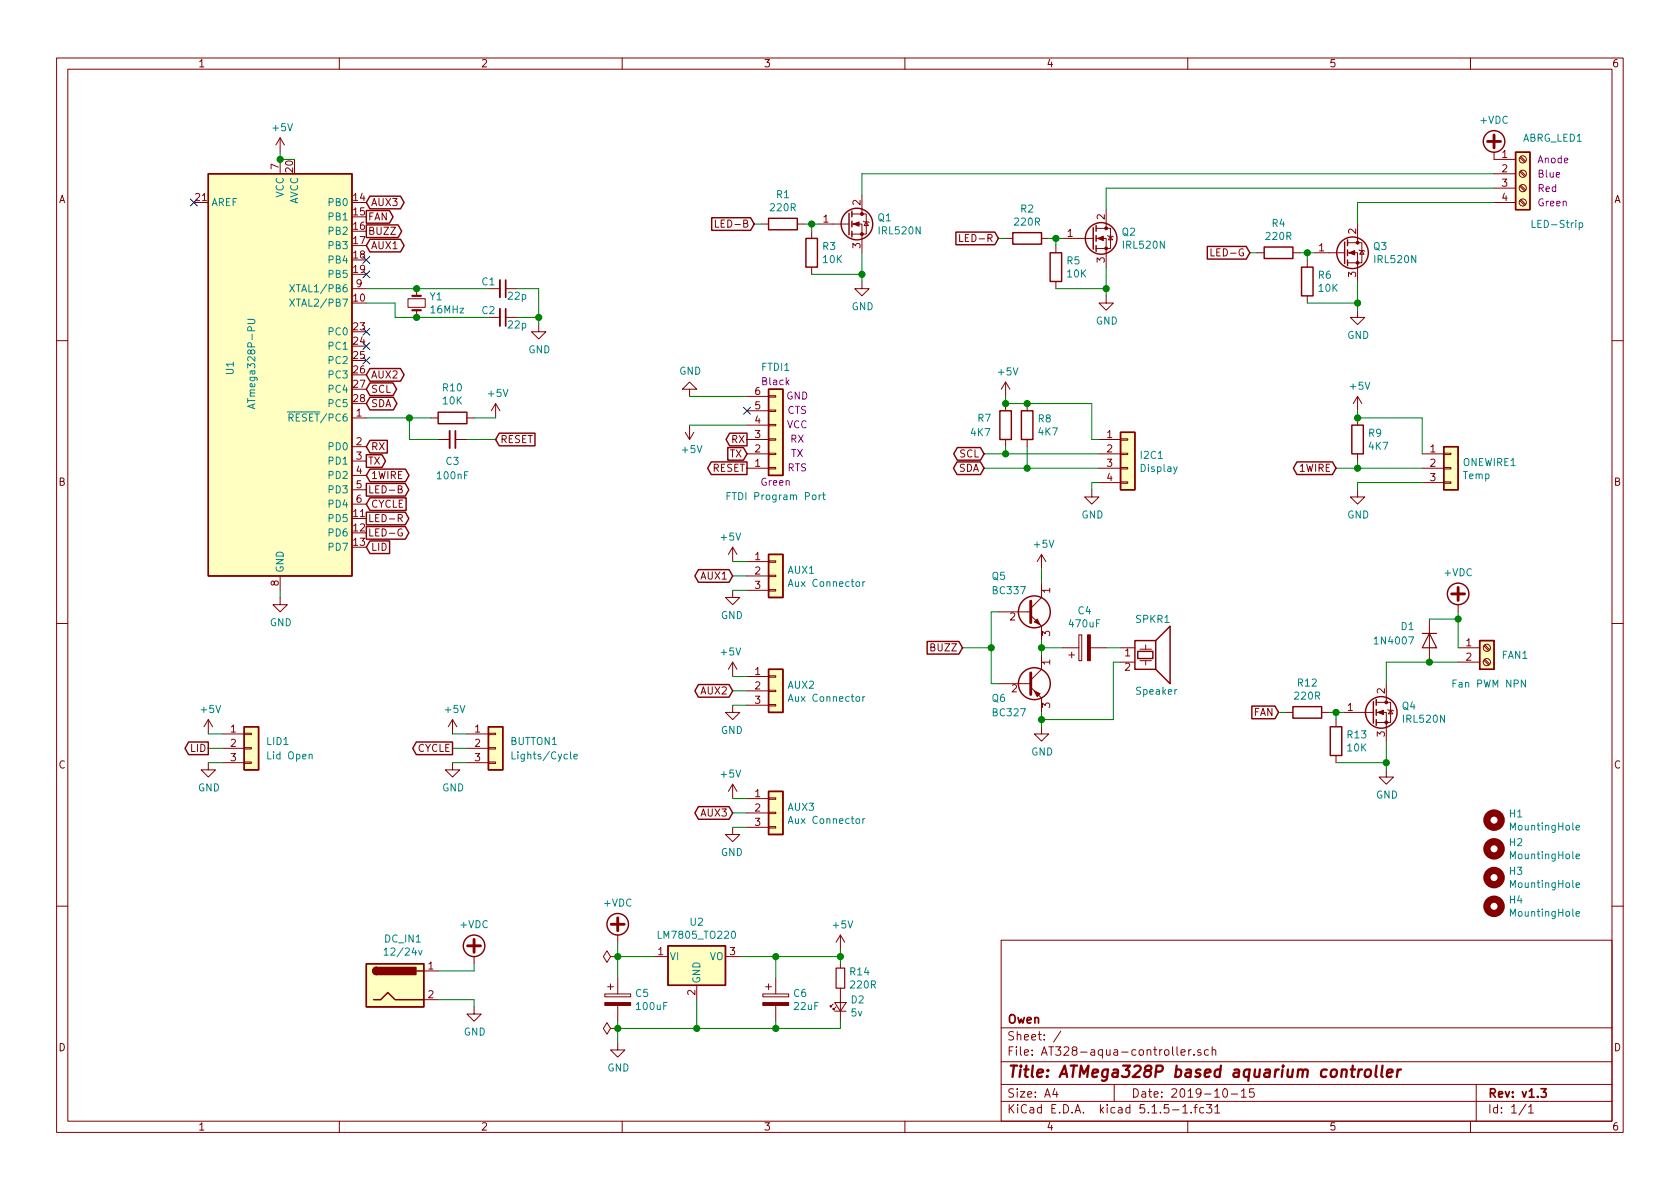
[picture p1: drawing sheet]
EESchema Schematic File Version 4
EELAYER 30 0
EELAYER END
$Descr A4 11693 8268
encoding utf-8
Sheet 1 1
Title "ATMega328P based aquarium controller"
Date "2019-10-15"
Rev "v1.3"
Comp "Owen"
Comment1 ""
Comment2 ""
Comment3 ""
Comment4 ""
$EndDescr
$Comp
L Transistor_FET:IRF540N Q2
U 1 1
P 7600 1650
F 0 "Q2" H 7805 1696 50  0000 L CNN
F 1 "IRL520N" H 7805 1605 50  0000 L CNN
F 2 "Package_TO_SOT_THT:TO-220-3_Vertical" H 7850 1575 50  0001 L CIN
F 3 "http://www.irf.com/product-info/datasheets/data/irf540n.pdf" H 7600 1650 50  0001 L CNN
	1    7600 1650
	1    0    0    -1  
$EndComp
$Comp
L Device:R R2
U 1 1
P 7150 1650
F 0 "R2" V 6943 1650 50  0000 C CNN
F 1 "220R" V 7034 1650 50  0000 C CNN
F 2 "Resistor_THT:R_Axial_DIN0207_L6.3mm_D2.5mm_P10.16mm_Horizontal" V 7080 1650 50  0001 C CNN
F 3 "~" H 7150 1650 50  0001 C CNN
	1    7150 1650
	0    1    1    0   
$EndComp
$Comp
L Device:R R5
U 1 1
P 7350 1850
F 0 "R5" H 7420 1896 50  0000 L CNN
F 1 "10K" H 7420 1805 50  0000 L CNN
F 2 "Resistor_THT:R_Axial_DIN0207_L6.3mm_D2.5mm_P10.16mm_Horizontal" V 7280 1850 50  0001 C CNN
F 3 "~" H 7350 1850 50  0001 C CNN
	1    7350 1850
	1    0    0    -1  
$EndComp
$Comp
L Connector_Generic:Conn_01x03 ONEWIRE1
U 1 1
P 10100 3250
F 0 "ONEWIRE1" H 10180 3292 50  0000 L CNN
F 1 "Temp" H 10180 3201 50  0000 L CNN
F 2 "Connector_PinHeader_2.54mm:PinHeader_1x03_P2.54mm_Vertical" H 10100 3250 50  0001 C CNN
F 3 "~" H 10100 3250 50  0001 C CNN
	1    10100 3250
	1    0    0    -1  
$EndComp
$Comp
L Connector_Generic:Conn_01x03 BUTTON1
U 1 1
P 3450 5200
F 0 "BUTTON1" H 3550 5250 50  0000 L CNN
F 1 "Lights/Cycle" H 3550 5150 50  0000 L CNN
F 2 "Connector_PinHeader_2.54mm:PinHeader_1x03_P2.54mm_Vertical" H 3450 5400 50  0001 C CNN
F 3 "" H 3450 5400 50  0001 C CNN
	1    3450 5200
	1    0    0    -1  
$EndComp
$Comp
L Connector_Generic:Conn_01x03 LID1
U 1 1
P 1750 5200
F 0 "LID1" H 1850 5250 50  0000 L CNN
F 1 "Lid Open" H 1850 5150 50  0000 L CNN
F 2 "Connector_PinHeader_2.54mm:PinHeader_1x03_P2.54mm_Vertical" H 1750 5400 50  0001 C CNN
F 3 "" H 1750 5400 50  0001 C CNN
	1    1750 5200
	1    0    0    -1  
$EndComp
Wire Wire Line
	7300 1650 7350 1650
Wire Wire Line
	7350 1700 7350 1650
Connection ~ 7350 1650
Wire Wire Line
	7350 1650 7400 1650
Wire Wire Line
	7350 2000 7700 2000
Wire Wire Line
	7700 2000 7700 1850
$Comp
L power:GND #PWR04
U 1 1
P 7700 2050
F 0 "#PWR04" H 7700 1800 50  0001 C CNN
F 1 "GND" H 7705 1877 50  0000 C CNN
F 2 "" H 7700 2050 50  0001 C CNN
F 3 "" H 7700 2050 50  0001 C CNN
	1    7700 2050
	1    0    0    -1  
$EndComp
Wire Wire Line
	7700 1450 7700 1300
$Comp
L Connector:Screw_Terminal_01x04 ABRG_LED1
U 1 1
P 10600 1200
F 0 "ABRG_LED1" H 10600 1450 50  0000 L CNN
F 1 "LED-Strip" H 10650 850 50  0000 L CNN
F 2 "TerminalBlock:TerminalBlock_bornier-4_P5.08mm" H 10600 1200 50  0001 C CNN
F 3 "~" H 10600 1200 50  0001 C CNN
F 4 "Anode" H 10700 1300 50  0000 L CNN "Field4"
F 5 "Blue" H 10700 1200 50  0000 L CNN "Field5"
F 6 "Red" H 10700 1100 50  0000 L CNN "Field6"
F 7 "Green" H 10700 1000 50  0000 L CNN "Field7"
	1    10600 1200
	1    0    0    -1  
$EndComp
$Comp
L power:+VDC #PWR01
U 1 1
P 10400 1100
F 0 "#PWR01" H 10400 1000 50  0001 C CNN
F 1 "+VDC" H 10400 1375 50  0000 C CNN
F 2 "" H 10400 1100 50  0001 C CNN
F 3 "" H 10400 1100 50  0001 C CNN
	1    10400 1100
	1    0    0    -1  
$EndComp
$Comp
L Connector:Screw_Terminal_01x02 FAN1
U 1 1
P 10350 4500
F 0 "FAN1" H 10450 4450 50  0000 L CNN
F 1 "Fan PWM NPN" H 10100 4250 50  0000 L CNN
F 2 "TerminalBlock:TerminalBlock_bornier-2_P5.08mm" H 10350 4500 50  0001 C CNN
F 3 "~" H 10350 4500 50  0001 C CNN
	1    10350 4500
	1    0    0    -1  
$EndComp
$Comp
L power:+VDC #PWR018
U 1 1
P 10150 4250
F 0 "#PWR018" H 10150 4150 50  0001 C CNN
F 1 "+VDC" H 10150 4525 50  0000 C CNN
F 2 "" H 10150 4250 50  0001 C CNN
F 3 "" H 10150 4250 50  0001 C CNN
	1    10150 4250
	1    0    0    -1  
$EndComp
Text GLabel 8900 4950 0    50   Input ~ 0
FAN
$Comp
L Device:Speaker_Crystal SPKR1
U 1 1
P 8000 4500
F 0 "SPKR1" H 7900 4700 50  0000 L CNN
F 1 "Speaker" H 7900 4200 50  0000 L CNN
F 2 "Connector_PinSocket_2.54mm:PinSocket_1x02_P2.54mm_Vertical" H 7965 4450 50  0001 C CNN
F 3 "~" H 7965 4450 50  0001 C CNN
	1    8000 4500
	1    0    0    -1  
$EndComp
$Comp
L Diode:1N4007 D1
U 1 1
P 9950 4450
F 0 "D1" V 9850 4350 50  0000 R CNN
F 1 "1N4007" V 9950 4350 50  0000 R CNN
F 2 "Diode_THT:D_DO-41_SOD81_P2.54mm_Vertical_KathodeUp" H 9950 4275 50  0001 C CNN
F 3 "http://www.vishay.com/docs/88503/1n4001.pdf" H 9950 4450 50  0001 C CNN
	1    9950 4450
	0    1    1    0   
$EndComp
Wire Wire Line
	10150 4500 10150 4300
Wire Wire Line
	10150 4300 9950 4300
Wire Wire Line
	10150 4250 10150 4300
Connection ~ 10150 4300
$Comp
L Transistor_FET:IRF540N Q3
U 1 1
P 9350 1750
F 0 "Q3" H 9555 1796 50  0000 L CNN
F 1 "IRL520N" H 9555 1705 50  0000 L CNN
F 2 "Package_TO_SOT_THT:TO-220-3_Vertical" H 9600 1675 50  0001 L CIN
F 3 "http://www.irf.com/product-info/datasheets/data/irf540n.pdf" H 9350 1750 50  0001 L CNN
	1    9350 1750
	1    0    0    -1  
$EndComp
$Comp
L Device:R R4
U 1 1
P 8900 1750
F 0 "R4" V 8693 1750 50  0000 C CNN
F 1 "220R" V 8784 1750 50  0000 C CNN
F 2 "Resistor_THT:R_Axial_DIN0207_L6.3mm_D2.5mm_P10.16mm_Horizontal" V 8830 1750 50  0001 C CNN
F 3 "~" H 8900 1750 50  0001 C CNN
	1    8900 1750
	0    1    1    0   
$EndComp
$Comp
L Device:R R6
U 1 1
P 9100 1950
F 0 "R6" H 9170 1996 50  0000 L CNN
F 1 "10K" H 9170 1905 50  0000 L CNN
F 2 "Resistor_THT:R_Axial_DIN0207_L6.3mm_D2.5mm_P10.16mm_Horizontal" V 9030 1950 50  0001 C CNN
F 3 "~" H 9100 1950 50  0001 C CNN
	1    9100 1950
	1    0    0    -1  
$EndComp
Wire Wire Line
	9050 1750 9100 1750
Wire Wire Line
	9100 1800 9100 1750
Connection ~ 9100 1750
Wire Wire Line
	9100 1750 9150 1750
Wire Wire Line
	9100 2100 9450 2100
Wire Wire Line
	9450 2100 9450 1950
Wire Wire Line
	9450 2100 9450 2150
Connection ~ 9450 2100
$Comp
L power:GND #PWR05
U 1 1
P 9450 2150
F 0 "#PWR05" H 9450 1900 50  0001 C CNN
F 1 "GND" H 9455 1977 50  0000 C CNN
F 2 "" H 9450 2150 50  0001 C CNN
F 3 "" H 9450 2150 50  0001 C CNN
	1    9450 2150
	1    0    0    -1  
$EndComp
Wire Wire Line
	9450 1550 9450 1400
$Comp
L Transistor_FET:IRF540N Q1
U 1 1
P 5900 1550
F 0 "Q1" H 6105 1596 50  0000 L CNN
F 1 "IRL520N" H 6105 1505 50  0000 L CNN
F 2 "Package_TO_SOT_THT:TO-220-3_Vertical" H 6150 1475 50  0001 L CIN
F 3 "http://www.irf.com/product-info/datasheets/data/irf540n.pdf" H 5900 1550 50  0001 L CNN
	1    5900 1550
	1    0    0    -1  
$EndComp
$Comp
L Device:R R1
U 1 1
P 5450 1550
F 0 "R1" V 5243 1550 50  0000 C CNN
F 1 "220R" V 5334 1550 50  0000 C CNN
F 2 "Resistor_THT:R_Axial_DIN0207_L6.3mm_D2.5mm_P10.16mm_Horizontal" V 5380 1550 50  0001 C CNN
F 3 "~" H 5450 1550 50  0001 C CNN
	1    5450 1550
	0    1    1    0   
$EndComp
$Comp
L Device:R R3
U 1 1
P 5650 1750
F 0 "R3" H 5720 1796 50  0000 L CNN
F 1 "10K" H 5720 1705 50  0000 L CNN
F 2 "Resistor_THT:R_Axial_DIN0207_L6.3mm_D2.5mm_P10.16mm_Horizontal" V 5580 1750 50  0001 C CNN
F 3 "~" H 5650 1750 50  0001 C CNN
	1    5650 1750
	1    0    0    -1  
$EndComp
Wire Wire Line
	5600 1550 5650 1550
Wire Wire Line
	5650 1600 5650 1550
Connection ~ 5650 1550
Wire Wire Line
	5650 1550 5700 1550
Wire Wire Line
	5650 1900 6000 1900
Wire Wire Line
	6000 1900 6000 1750
Wire Wire Line
	6000 1900 6000 1950
Connection ~ 6000 1900
$Comp
L power:GND #PWR03
U 1 1
P 6000 1950
F 0 "#PWR03" H 6000 1700 50  0001 C CNN
F 1 "GND" H 6005 1777 50  0000 C CNN
F 2 "" H 6000 1950 50  0001 C CNN
F 3 "" H 6000 1950 50  0001 C CNN
	1    6000 1950
	1    0    0    -1  
$EndComp
Wire Wire Line
	6000 1350 6000 1200
$Comp
L Transistor_FET:IRF540N Q4
U 1 1
P 9550 4950
F 0 "Q4" H 9755 4996 50  0000 L CNN
F 1 "IRL520N" H 9755 4905 50  0000 L CNN
F 2 "Package_TO_SOT_THT:TO-220-3_Vertical" H 9800 4875 50  0001 L CIN
F 3 "http://www.irf.com/product-info/datasheets/data/irf540n.pdf" H 9550 4950 50  0001 L CNN
	1    9550 4950
	1    0    0    -1  
$EndComp
$Comp
L Device:R R12
U 1 1
P 9100 4950
F 0 "R12" V 8893 4950 50  0000 C CNN
F 1 "220R" V 8984 4950 50  0000 C CNN
F 2 "Resistor_THT:R_Axial_DIN0207_L6.3mm_D2.5mm_P15.24mm_Horizontal" V 9030 4950 50  0001 C CNN
F 3 "~" H 9100 4950 50  0001 C CNN
	1    9100 4950
	0    1    1    0   
$EndComp
$Comp
L Device:R R13
U 1 1
P 9300 5150
F 0 "R13" H 9370 5196 50  0000 L CNN
F 1 "10K" H 9370 5105 50  0000 L CNN
F 2 "Resistor_THT:R_Axial_DIN0207_L6.3mm_D2.5mm_P10.16mm_Horizontal" V 9230 5150 50  0001 C CNN
F 3 "~" H 9300 5150 50  0001 C CNN
	1    9300 5150
	1    0    0    -1  
$EndComp
Wire Wire Line
	9250 4950 9300 4950
Wire Wire Line
	9300 5000 9300 4950
Connection ~ 9300 4950
Wire Wire Line
	9300 4950 9350 4950
Wire Wire Line
	9300 5300 9650 5300
Wire Wire Line
	9650 5300 9650 5150
Wire Wire Line
	9650 5300 9650 5350
Connection ~ 9650 5300
$Comp
L power:GND #PWR022
U 1 1
P 9650 5350
F 0 "#PWR022" H 9650 5100 50  0001 C CNN
F 1 "GND" H 9655 5177 50  0000 C CNN
F 2 "" H 9650 5350 50  0001 C CNN
F 3 "" H 9650 5350 50  0001 C CNN
	1    9650 5350
	1    0    0    -1  
$EndComp
Wire Wire Line
	9650 4750 9650 4600
Wire Wire Line
	7700 1300 10400 1300
Wire Wire Line
	9450 1400 10400 1400
Wire Wire Line
	6000 1200 10400 1200
Wire Wire Line
	8900 4950 8950 4950
Wire Wire Line
	8700 1750 8750 1750
Wire Wire Line
	6950 1650 7000 1650
Wire Wire Line
	5250 1550 5300 1550
Text GLabel 2550 3400 2    50   Output ~ 0
LED-B
Text GLabel 2550 3600 2    50   Output ~ 0
LED-R
Text GLabel 2550 1600 2    50   Output ~ 0
BUZZ
NoConn ~ 2550 2300
NoConn ~ 2550 2400
NoConn ~ 2550 2500
NoConn ~ 1350 1400
$Comp
L power:GND #PWR021
U 1 1
P 1950 4150
F 0 "#PWR021" H 1950 3900 50  0001 C CNN
F 1 "GND" H 1955 3977 50  0000 C CNN
F 2 "" H 1950 4150 50  0001 C CNN
F 3 "" H 1950 4150 50  0001 C CNN
	1    1950 4150
	1    0    0    -1  
$EndComp
$Comp
L power:+5V #PWR06
U 1 1
P 1950 1050
F 0 "#PWR06" H 1950 900 50  0001 C CNN
F 1 "+5V" H 1965 1223 50  0000 C CNN
F 2 "" H 1950 1050 50  0001 C CNN
F 3 "" H 1950 1050 50  0001 C CNN
	1    1950 1050
	1    0    0    -1  
$EndComp
Wire Wire Line
	1950 1050 1950 1100
Wire Wire Line
	1950 1100 2050 1100
$Comp
L Device:Crystal_Small Y1
U 1 1
P 2900 2100
F 0 "Y1" V 2854 2188 50  0000 L CNN
F 1 "16MHz" V 2945 2188 50  0000 L CNN
F 2 "Crystal:Crystal_HC49-4H_Vertical" H 2900 2100 50  0001 C CNN
F 3 "~" H 2900 2100 50  0001 C CNN
	1    2900 2100
	0    1    1    0   
$EndComp
$Comp
L Device:C_Small C1
U 1 1
P 3500 2000
F 0 "C1" V 3450 1900 50  0000 C CNN
F 1 "22p" V 3550 2100 50  0000 C CNN
F 2 "Capacitor_THT:C_Disc_D5.0mm_W2.5mm_P2.50mm" H 3500 2000 50  0001 C CNN
F 3 "~" H 3500 2000 50  0001 C CNN
	1    3500 2000
	0    1    1    0   
$EndComp
$Comp
L Device:C_Small C2
U 1 1
P 3500 2200
F 0 "C2" V 3450 2100 50  0000 C CNN
F 1 "22p" V 3550 2300 50  0000 C CNN
F 2 "Capacitor_THT:C_Disc_D5.0mm_W2.5mm_P2.50mm" H 3500 2200 50  0001 C CNN
F 3 "~" H 3500 2200 50  0001 C CNN
	1    3500 2200
	0    1    1    0   
$EndComp
Wire Wire Line
	3400 2200 2900 2200
Wire Wire Line
	2900 2200 2750 2200
Wire Wire Line
	2750 2200 2750 2100
Wire Wire Line
	2750 2100 2550 2100
Connection ~ 2900 2200
Wire Wire Line
	2550 2000 2900 2000
Wire Wire Line
	2900 2000 3400 2000
Connection ~ 2900 2000
$Comp
L power:GND #PWR013
U 1 1
P 3750 2250
F 0 "#PWR013" H 3750 2000 50  0001 C CNN
F 1 "GND" H 3755 2077 50  0000 C CNN
F 2 "" H 3750 2250 50  0001 C CNN
F 3 "" H 3750 2250 50  0001 C CNN
	1    3750 2250
	1    0    0    -1  
$EndComp
Wire Wire Line
	3600 2000 3750 2000
Wire Wire Line
	3750 2000 3750 2200
Wire Wire Line
	3600 2200 3750 2200
Wire Wire Line
	3750 2200 3750 2250
Text GLabel 3450 3050 2    50   Input ~ 0
RESET
Text GLabel 5200 3250 0    50   Output ~ 0
RESET
Text GLabel 5200 3150 0    50   Input ~ 0
TX
Text GLabel 5200 3050 0    50   Output ~ 0
RX
$Comp
L power:GND #PWR07
U 1 1
P 4800 2750
F 0 "#PWR07" H 4800 2500 50  0001 C CNN
F 1 "GND" H 4805 2577 50  0000 C CNN
F 2 "" H 4800 2750 50  0001 C CNN
F 3 "" H 4800 2750 50  0001 C CNN
	1    4800 2750
	1    0    0    1   
$EndComp
$Comp
L power:+5V #PWR010
U 1 1
P 4800 2950
F 0 "#PWR010" H 4800 2800 50  0001 C CNN
F 1 "+5V" H 4815 3123 50  0000 C CNN
F 2 "" H 4800 2950 50  0001 C CNN
F 3 "" H 4800 2950 50  0001 C CNN
	1    4800 2950
	1    0    0    1   
$EndComp
Wire Wire Line
	5200 2750 4800 2750
Wire Wire Line
	5200 2950 4800 2950
Text GLabel 2550 2700 2    50   BiDi ~ 0
SCL
Text GLabel 2550 2800 2    50   BiDi ~ 0
SDA
Text GLabel 9300 3250 0    50   BiDi ~ 0
1WIRE
Text GLabel 2550 3300 2    50   BiDi ~ 0
1WIRE
Text GLabel 2550 3500 2    50   Input ~ 0
CYCLE
Text GLabel 2550 3800 2    50   Input ~ 0
LID
$Comp
L Connector:Jack-DC DC_IN1
U 1 1
P 2750 6850
F 0 "DC_IN1" H 2805 7175 50  0000 C CNN
F 1 "12/24v" H 2805 7084 50  0000 C CNN
F 2 "Connector_BarrelJack:BarrelJack_Horizontal" H 2800 6810 50  0001 C CNN
F 3 "~" H 2800 6810 50  0001 C CNN
	1    2750 6850
	1    0    0    -1  
$EndComp
$Comp
L power:GND #PWR02
U 1 1
P 3150 5300
F 0 "#PWR02" H 3150 5050 50  0001 C CNN
F 1 "GND" H 3155 5127 50  0000 C CNN
F 2 "" H 3150 5300 50  0001 C CNN
F 3 "" H 3150 5300 50  0001 C CNN
	1    3150 5300
	1    0    0    -1  
$EndComp
Text GLabel 1450 5200 0    50   Output ~ 0
LID
Text GLabel 3150 5200 0    50   Output ~ 0
CYCLE
$Comp
L Device:R R9
U 1 1
P 9450 3050
F 0 "R9" H 9520 3096 50  0000 L CNN
F 1 "4K7" H 9520 3005 50  0000 L CNN
F 2 "Resistor_THT:R_Axial_DIN0207_L6.3mm_D2.5mm_P10.16mm_Horizontal" V 9380 3050 50  0001 C CNN
F 3 "~" H 9450 3050 50  0001 C CNN
	1    9450 3050
	1    0    0    -1  
$EndComp
$Comp
L power:+5V #PWR09
U 1 1
P 9450 2850
F 0 "#PWR09" H 9450 2700 50  0001 C CNN
F 1 "+5V" H 9465 3023 50  0000 C CNN
F 2 "" H 9450 2850 50  0001 C CNN
F 3 "" H 9450 2850 50  0001 C CNN
	1    9450 2850
	1    0    0    -1  
$EndComp
Wire Wire Line
	9450 2900 9900 2900
Wire Wire Line
	9450 2900 9450 2850
Wire Wire Line
	9900 2900 9900 3150
Wire Wire Line
	9300 3250 9450 3250
Wire Wire Line
	9450 3200 9450 3250
Connection ~ 9450 3250
Wire Wire Line
	9450 3250 9900 3250
$Comp
L power:GND #PWR012
U 1 1
P 9450 3400
F 0 "#PWR012" H 9450 3150 50  0001 C CNN
F 1 "GND" H 9455 3227 50  0000 C CNN
F 2 "" H 9450 3400 50  0001 C CNN
F 3 "" H 9450 3400 50  0001 C CNN
	1    9450 3400
	1    0    0    -1  
$EndComp
Connection ~ 9450 2900
Wire Wire Line
	9450 3400 9450 3350
Wire Wire Line
	9450 3350 9900 3350
Connection ~ 3750 2200
$Comp
L power:GND #PWR023
U 1 1
P 7250 5050
F 0 "#PWR023" H 7250 4800 50  0001 C CNN
F 1 "GND" H 7255 4877 50  0000 C CNN
F 2 "" H 7250 5050 50  0001 C CNN
F 3 "" H 7250 5050 50  0001 C CNN
	1    7250 5050
	1    0    0    -1  
$EndComp
$Comp
L power:+5V #PWR017
U 1 1
P 7250 3950
F 0 "#PWR017" H 7250 3800 50  0001 C CNN
F 1 "+5V" H 7265 4123 50  0000 C CNN
F 2 "" H 7250 3950 50  0001 C CNN
F 3 "" H 7250 3950 50  0001 C CNN
	1    7250 3950
	1    0    0    -1  
$EndComp
Text GLabel 6700 4500 0    50   Input ~ 0
BUZZ
Connection ~ 1950 1100
Wire Wire Line
	1950 4150 1950 4100
Wire Wire Line
	9650 4600 9950 4600
Connection ~ 9950 4600
Wire Wire Line
	9950 4600 10150 4600
Wire Wire Line
	7700 2050 7700 2000
Connection ~ 7700 2000
$Comp
L power:+VDC #PWR026
U 1 1
P 3300 6700
F 0 "#PWR026" H 3300 6600 50  0001 C CNN
F 1 "+VDC" H 3300 6975 50  0000 C CNN
F 2 "" H 3300 6700 50  0001 C CNN
F 3 "" H 3300 6700 50  0001 C CNN
	1    3300 6700
	1    0    0    -1  
$EndComp
$Comp
L power:GND #PWR027
U 1 1
P 3300 7000
F 0 "#PWR027" H 3300 6750 50  0001 C CNN
F 1 "GND" H 3305 6827 50  0000 C CNN
F 2 "" H 3300 7000 50  0001 C CNN
F 3 "" H 3300 7000 50  0001 C CNN
	1    3300 7000
	1    0    0    -1  
$EndComp
Wire Wire Line
	3050 6750 3300 6750
Wire Wire Line
	3300 6750 3300 6700
Wire Wire Line
	3300 7000 3300 6950
Wire Wire Line
	3300 6950 3050 6950
$Comp
L Mechanical:MountingHole H2
U 1 1
P 10400 5900
F 0 "H2" H 10500 5946 50  0000 L CNN
F 1 "MountingHole" H 10500 5855 50  0000 L CNN
F 2 "MountingHole:MountingHole_4mm" H 10400 5900 50  0001 C CNN
F 3 "~" H 10400 5900 50  0001 C CNN
	1    10400 5900
	1    0    0    -1  
$EndComp
$Comp
L Mechanical:MountingHole H3
U 1 1
P 10400 6100
F 0 "H3" H 10500 6146 50  0000 L CNN
F 1 "MountingHole" H 10500 6055 50  0000 L CNN
F 2 "MountingHole:MountingHole_4mm" H 10400 6100 50  0001 C CNN
F 3 "~" H 10400 6100 50  0001 C CNN
	1    10400 6100
	1    0    0    -1  
$EndComp
$Comp
L Mechanical:MountingHole H4
U 1 1
P 10400 6300
F 0 "H4" H 10500 6346 50  0000 L CNN
F 1 "MountingHole" H 10500 6255 50  0000 L CNN
F 2 "MountingHole:MountingHole_4mm" H 10400 6300 50  0001 C CNN
F 3 "~" H 10400 6300 50  0001 C CNN
	1    10400 6300
	1    0    0    -1  
$EndComp
$Comp
L Mechanical:MountingHole H1
U 1 1
P 10400 5700
F 0 "H1" H 10500 5746 50  0000 L CNN
F 1 "MountingHole" H 10500 5655 50  0000 L CNN
F 2 "MountingHole:MountingHole_4mm" H 10400 5700 50  0001 C CNN
F 3 "~" H 10400 5700 50  0001 C CNN
	1    10400 5700
	1    0    0    -1  
$EndComp
$Comp
L Device:R R10
U 1 1
P 3150 2900
F 0 "R10" V 3357 2900 50  0000 C CNN
F 1 "10K" V 3266 2900 50  0000 C CNN
F 2 "Resistor_THT:R_Axial_DIN0207_L6.3mm_D2.5mm_P10.16mm_Horizontal" V 3080 2900 50  0001 C CNN
F 3 "~" H 3150 2900 50  0001 C CNN
	1    3150 2900
	0    -1   -1   0   
$EndComp
$Comp
L Device:C_Small C3
U 1 1
P 3150 3050
F 0 "C3" V 3300 3050 50  0000 C CNN
F 1 "100nF" V 3400 3050 50  0000 C CNN
F 2 "Capacitor_THT:C_Disc_D5.0mm_W2.5mm_P2.50mm" H 3188 2900 50  0001 C CNN
F 3 "~" H 3150 3050 50  0001 C CNN
	1    3150 3050
	0    1    1    0   
$EndComp
$Comp
L power:+5V #PWR015
U 1 1
P 3450 2900
F 0 "#PWR015" H 3450 2750 50  0001 C CNN
F 1 "+5V" H 3465 3073 50  0000 C CNN
F 2 "" H 3450 2900 50  0001 C CNN
F 3 "" H 3450 2900 50  0001 C CNN
	1    3450 2900
	1    0    0    -1  
$EndComp
Wire Wire Line
	3050 3050 2850 3050
Wire Wire Line
	2850 3050 2850 2900
Wire Wire Line
	2850 2900 3000 2900
Wire Wire Line
	2550 2900 2850 2900
Connection ~ 2850 2900
Wire Wire Line
	3250 3050 3450 3050
Wire Wire Line
	3300 2900 3450 2900
$Comp
L power:+VDC #PWR024
U 1 1
P 4300 6550
F 0 "#PWR024" H 4300 6450 50  0001 C CNN
F 1 "+VDC" H 4300 6825 50  0000 C CNN
F 2 "" H 4300 6550 50  0001 C CNN
F 3 "" H 4300 6550 50  0001 C CNN
	1    4300 6550
	1    0    0    -1  
$EndComp
$Comp
L Regulator_Linear:LM7805_TO220 U2
U 1 1
P 4850 6650
F 0 "U2" H 4850 6892 50  0000 C CNN
F 1 "LM7805_TO220" H 4850 6801 50  0000 C CNN
F 2 "Package_TO_SOT_THT:TO-220-3_Vertical" H 4850 6875 50  0001 C CIN
F 3 "http://www.fairchildsemi.com/ds/LM/LM7805.pdf" H 4850 6600 50  0001 C CNN
	1    4850 6650
	1    0    0    -1  
$EndComp
$Comp
L power:+5V #PWR025
U 1 1
P 5850 6600
F 0 "#PWR025" H 5850 6450 50  0001 C CNN
F 1 "+5V" H 5865 6773 50  0000 C CNN
F 2 "" H 5850 6600 50  0001 C CNN
F 3 "" H 5850 6600 50  0001 C CNN
	1    5850 6600
	1    0    0    -1  
$EndComp
$Comp
L Device:CP C6
U 1 1
P 5400 6950
F 0 "C6" H 5518 6996 50  0000 L CNN
F 1 "22uF" H 5518 6905 50  0000 L CNN
F 2 "Capacitor_THT:CP_Radial_D7.5mm_P2.50mm" H 5438 6800 50  0001 C CNN
F 3 "~" H 5400 6950 50  0001 C CNN
	1    5400 6950
	1    0    0    -1  
$EndComp
$Comp
L Device:CP C5
U 1 1
P 4300 6950
F 0 "C5" H 4418 6996 50  0000 L CNN
F 1 "100uF" H 4418 6905 50  0000 L CNN
F 2 "Capacitor_THT:CP_Radial_D7.5mm_P2.50mm" H 4338 6800 50  0001 C CNN
F 3 "~" H 4300 6950 50  0001 C CNN
	1    4300 6950
	1    0    0    -1  
$EndComp
Wire Wire Line
	4300 6800 4300 6650
Connection ~ 4300 6650
Wire Wire Line
	4300 6650 4300 6550
Wire Wire Line
	5150 6650 5400 6650
Wire Wire Line
	5850 6700 5850 6650
Wire Wire Line
	5400 6800 5400 6650
$Comp
L power:GND #PWR028
U 1 1
P 4300 7250
F 0 "#PWR028" H 4300 7000 50  0001 C CNN
F 1 "GND" H 4305 7077 50  0000 C CNN
F 2 "" H 4300 7250 50  0001 C CNN
F 3 "" H 4300 7250 50  0001 C CNN
	1    4300 7250
	1    0    0    -1  
$EndComp
$Comp
L Device:R_Small R14
U 1 1
P 5850 6800
F 0 "R14" H 5909 6846 50  0000 L CNN
F 1 "220R" H 5909 6755 50  0000 L CNN
F 2 "Resistor_THT:R_Axial_DIN0207_L6.3mm_D2.5mm_P10.16mm_Horizontal" H 5850 6800 50  0001 C CNN
F 3 "~" H 5850 6800 50  0001 C CNN
	1    5850 6800
	1    0    0    -1  
$EndComp
$Comp
L Device:LED_Small D2
U 1 1
P 5850 7000
F 0 "D2" V 5896 6932 50  0000 R CNN
F 1 "5v" V 5805 6932 50  0000 R CNN
F 2 "LED_THT:LED_D5.0mm" V 5850 7000 50  0001 C CNN
F 3 "~" V 5850 7000 50  0001 C CNN
	1    5850 7000
	0    -1   -1   0   
$EndComp
Wire Wire Line
	5850 7150 5850 7100
Wire Wire Line
	5400 7100 5400 7150
Connection ~ 5400 7150
Wire Wire Line
	5400 7150 5850 7150
Wire Wire Line
	5400 6650 5850 6650
Connection ~ 5400 6650
Connection ~ 5850 6650
Wire Wire Line
	5850 6650 5850 6600
Wire Wire Line
	4300 7100 4300 7150
Connection ~ 4300 7150
Wire Wire Line
	4300 7150 4850 7150
Wire Wire Line
	4850 6950 4850 7150
Connection ~ 4850 7150
Wire Wire Line
	4850 7150 5400 7150
Wire Wire Line
	4300 6650 4550 6650
Wire Wire Line
	4300 7150 4300 7250
$Comp
L power:PWR_FLAG #FLG01
U 1 1
P 4300 6650
F 0 "#FLG01" H 4300 6725 50  0001 C CNN
F 1 "PWR_FLAG" H 4300 6824 50  0001 C CNN
F 2 "" H 4300 6650 50  0001 C CNN
F 3 "~" H 4300 6650 50  0001 C CNN
	1    4300 6650
	0    -1   -1   0   
$EndComp
$Comp
L power:PWR_FLAG #FLG02
U 1 1
P 4300 7150
F 0 "#FLG02" H 4300 7225 50  0001 C CNN
F 1 "PWR_FLAG" H 4300 7323 50  0001 C CNN
F 2 "" H 4300 7150 50  0001 C CNN
F 3 "~" H 4300 7150 50  0001 C CNN
	1    4300 7150
	0    -1   -1   0   
$EndComp
$Comp
L AT328-aqua-controller-rescue:ATmega328P-PU-MCU_Microchip_ATmega U1
U 1 1
P 1950 2600
F 0 "U1" V 1600 2700 50  0000 R CNN
F 1 "ATmega328P-PU" V 1750 3000 50  0000 R CNN
F 2 "Package_DIP:DIP-28_W7.62mm" H 1950 2600 50  0001 C CIN
F 3 "http://ww1.microchip.com/downloads/en/DeviceDoc/ATmega328_P%20AVR%20MCU%20with%20picoPower%20Technology%20Data%20Sheet%2040001984A.pdf" H 1950 2600 50  0001 C CNN
	1    1950 2600
	1    0    0    -1  
$EndComp
$Comp
L Device:CP C4
U 1 1
P 7550 4500
F 0 "C4" V 7805 4500 50  0000 C CNN
F 1 "470uF" V 7714 4500 50  0000 C CNN
F 2 "Capacitor_THT:CP_Radial_D5.0mm_P2.50mm" H 7588 4350 50  0001 C CNN
F 3 "~" H 7550 4500 50  0001 C CNN
	1    7550 4500
	0    -1   -1   0   
$EndComp
NoConn ~ 5200 2850
NoConn ~ 2550 1800
Text GLabel 2550 3100 2    50   Input ~ 0
RX
Text GLabel 2550 3200 2    50   Output ~ 0
TX
Text GLabel 2550 3700 2    50   Output ~ 0
LED-G
Text GLabel 5250 1550 0    50   Input ~ 0
LED-B
Text GLabel 6950 1650 0    50   Input ~ 0
LED-R
Text GLabel 8700 1750 0    50   Input ~ 0
LED-G
NoConn ~ 2550 1900
Text GLabel 2550 1700 2    50   BiDi ~ 0
AUX1
$Comp
L Connector_Generic:Conn_01x03 AUX1
U 1 1
P 5400 4000
F 0 "AUX1" H 5480 4042 50  0000 L CNN
F 1 "Aux Connector" H 5480 3951 50  0000 L CNN
F 2 "Connector_PinHeader_2.54mm:PinHeader_1x03_P2.54mm_Vertical" H 5400 4000 50  0001 C CNN
F 3 "~" H 5400 4000 50  0001 C CNN
	1    5400 4000
	1    0    0    -1  
$EndComp
Text GLabel 5100 4000 0    50   BiDi ~ 0
AUX1
$Comp
L power:+5V #PWR014
U 1 1
P 5100 3900
F 0 "#PWR014" H 5100 3750 50  0001 C CNN
F 1 "+5V" H 5115 4073 50  0000 C CNN
F 2 "" H 5100 3900 50  0001 C CNN
F 3 "" H 5100 3900 50  0001 C CNN
	1    5100 3900
	-1   0    0    -1  
$EndComp
$Comp
L power:GND #PWR016
U 1 1
P 5100 4100
F 0 "#PWR016" H 5100 3850 50  0001 C CNN
F 1 "GND" H 5105 3927 50  0000 C CNN
F 2 "" H 5100 4100 50  0001 C CNN
F 3 "" H 5100 4100 50  0001 C CNN
	1    5100 4100
	-1   0    0    -1  
$EndComp
Wire Wire Line
	5100 3900 5200 3900
Wire Wire Line
	5100 4000 5200 4000
Wire Wire Line
	5100 4100 5200 4100
$Comp
L Connector_Generic:Conn_01x03 AUX3
U 1 1
P 5400 5650
F 0 "AUX3" H 5480 5692 50  0000 L CNN
F 1 "Aux Connector" H 5480 5601 50  0000 L CNN
F 2 "Connector_PinHeader_2.54mm:PinHeader_1x03_P2.54mm_Vertical" H 5400 5650 50  0001 C CNN
F 3 "~" H 5400 5650 50  0001 C CNN
	1    5400 5650
	1    0    0    -1  
$EndComp
Text GLabel 5100 5650 0    50   BiDi ~ 0
AUX3
$Comp
L power:GND #PWR019
U 1 1
P 5100 5750
F 0 "#PWR019" H 5100 5500 50  0001 C CNN
F 1 "GND" H 5105 5577 50  0000 C CNN
F 2 "" H 5100 5750 50  0001 C CNN
F 3 "" H 5100 5750 50  0001 C CNN
	1    5100 5750
	-1   0    0    -1  
$EndComp
Wire Wire Line
	5100 5650 5200 5650
Wire Wire Line
	5100 5750 5200 5750
Text GLabel 2550 1400 2    50   BiDi ~ 0
AUX3
Text GLabel 2550 1500 2    50   Output ~ 0
FAN
$Comp
L Connector_Generic:Conn_01x03 AUX2
U 1 1
P 5400 4800
F 0 "AUX2" H 5480 4842 50  0000 L CNN
F 1 "Aux Connector" H 5480 4751 50  0000 L CNN
F 2 "Connector_PinHeader_2.54mm:PinHeader_1x03_P2.54mm_Vertical" H 5400 4800 50  0001 C CNN
F 3 "~" H 5400 4800 50  0001 C CNN
	1    5400 4800
	1    0    0    -1  
$EndComp
Text GLabel 5100 4800 0    50   BiDi ~ 0
AUX2
$Comp
L power:GND #PWR020
U 1 1
P 5100 4900
F 0 "#PWR020" H 5100 4650 50  0001 C CNN
F 1 "GND" H 5105 4727 50  0000 C CNN
F 2 "" H 5100 4900 50  0001 C CNN
F 3 "" H 5100 4900 50  0001 C CNN
	1    5100 4900
	-1   0    0    -1  
$EndComp
Wire Wire Line
	5100 4800 5200 4800
Wire Wire Line
	5100 4900 5200 4900
Text GLabel 2550 2600 2    50   BiDi ~ 0
AUX2
$Comp
L Connector_Generic:Conn_01x06 FTDI1
U 1 1
P 5400 3050
F 0 "FTDI1" H 5400 2550 50  0000 C CNN
F 1 "FTDI Program Port" H 5400 3450 50  0000 C CNN
F 2 "Connector_PinHeader_2.54mm:PinHeader_1x06_P2.54mm_Vertical" H 5400 3050 50  0001 C CNN
F 3 "~" H 5400 3050 50  0001 C CNN
F 4 "Black" H 5400 2650 50  0000 C CNN "Field4"
F 5 "Green" H 5400 3350 50  0000 C CNN "Field5"
F 6 "GND" H 5550 2750 50  0000 C CNN "Field6"
F 7 "CTS" H 5550 2850 50  0000 C CNN "Field7"
F 8 "VCC" H 5550 2950 50  0000 C CNN "Field8"
F 9 "RX" H 5550 3050 50  0000 C CNN "Field9"
F 10 "TX" H 5550 3150 50  0000 C CNN "Field10"
F 11 "RTS" H 5550 3250 50  0000 C CNN "Field11"
	1    5400 3050
	1    0    0    1   
$EndComp
Wire Wire Line
	7150 3250 7650 3250
Connection ~ 7150 3250
Wire Wire Line
	7150 3100 7150 3250
Wire Wire Line
	6850 3250 7150 3250
Connection ~ 7150 2800
Wire Wire Line
	7600 2800 7600 3050
Wire Wire Line
	7150 2800 7600 2800
Connection ~ 7000 2800
Wire Wire Line
	7000 2800 7150 2800
Wire Wire Line
	7000 2800 7000 2750
Wire Wire Line
	7000 3150 6850 3150
Connection ~ 7000 3150
Wire Wire Line
	7000 3100 7000 3150
Wire Wire Line
	7650 3150 7000 3150
$Comp
L Device:R R8
U 1 1
P 7150 2950
F 0 "R8" H 7220 2996 50  0000 L CNN
F 1 "4K7" H 7220 2905 50  0000 L CNN
F 2 "Resistor_THT:R_Axial_DIN0207_L6.3mm_D2.5mm_P10.16mm_Horizontal" V 7080 2950 50  0001 C CNN
F 3 "~" H 7150 2950 50  0001 C CNN
	1    7150 2950
	1    0    0    -1  
$EndComp
$Comp
L Device:R R7
U 1 1
P 7000 2950
F 0 "R7" H 6800 3000 50  0000 L CNN
F 1 "4K7" H 6750 2900 50  0000 L CNN
F 2 "Resistor_THT:R_Axial_DIN0207_L6.3mm_D2.5mm_P10.16mm_Horizontal" V 6930 2950 50  0001 C CNN
F 3 "~" H 7000 2950 50  0001 C CNN
	1    7000 2950
	1    0    0    -1  
$EndComp
$Comp
L power:GND #PWR011
U 1 1
P 7600 3400
F 0 "#PWR011" H 7600 3150 50  0001 C CNN
F 1 "GND" H 7605 3227 50  0000 C CNN
F 2 "" H 7600 3400 50  0001 C CNN
F 3 "" H 7600 3400 50  0001 C CNN
	1    7600 3400
	1    0    0    -1  
$EndComp
$Comp
L power:+5V #PWR08
U 1 1
P 7000 2750
F 0 "#PWR08" H 7000 2600 50  0001 C CNN
F 1 "+5V" H 7015 2923 50  0000 C CNN
F 2 "" H 7000 2750 50  0001 C CNN
F 3 "" H 7000 2750 50  0001 C CNN
	1    7000 2750
	1    0    0    -1  
$EndComp
$Comp
L Connector_Generic:Conn_01x04 I2C1
U 1 1
P 7850 3150
F 0 "I2C1" H 7930 3142 50  0000 L CNN
F 1 "Display" H 7930 3051 50  0000 L CNN
F 2 "Connector_PinHeader_2.54mm:PinHeader_1x04_P2.54mm_Vertical" H 7850 3150 50  0001 C CNN
F 3 "~" H 7850 3150 50  0001 C CNN
	1    7850 3150
	1    0    0    -1  
$EndComp
Wire Wire Line
	7600 3350 7600 3400
Wire Wire Line
	7650 3350 7600 3350
Wire Wire Line
	7650 3050 7600 3050
Text GLabel 6850 3250 0    50   BiDi ~ 0
SDA
Text GLabel 6850 3150 0    50   BiDi ~ 0
SCL
$Comp
L power:+5V #PWR0101
U 1 1
P 1450 5100
F 0 "#PWR0101" H 1450 4950 50  0001 C CNN
F 1 "+5V" H 1465 5273 50  0000 C CNN
F 2 "" H 1450 5100 50  0001 C CNN
F 3 "" H 1450 5100 50  0001 C CNN
	1    1450 5100
	1    0    0    -1  
$EndComp
$Comp
L power:+5V #PWR0102
U 1 1
P 3150 5100
F 0 "#PWR0102" H 3150 4950 50  0001 C CNN
F 1 "+5V" H 3165 5273 50  0000 C CNN
F 2 "" H 3150 5100 50  0001 C CNN
F 3 "" H 3150 5100 50  0001 C CNN
	1    3150 5100
	1    0    0    -1  
$EndComp
$Comp
L power:GND #PWR0103
U 1 1
P 1450 5300
F 0 "#PWR0103" H 1450 5050 50  0001 C CNN
F 1 "GND" H 1455 5127 50  0000 C CNN
F 2 "" H 1450 5300 50  0001 C CNN
F 3 "" H 1450 5300 50  0001 C CNN
	1    1450 5300
	1    0    0    -1  
$EndComp
Wire Wire Line
	3150 5200 3250 5200
Wire Wire Line
	1550 5100 1450 5100
Wire Wire Line
	1550 5200 1450 5200
Wire Wire Line
	1550 5300 1450 5300
Wire Wire Line
	3250 5100 3150 5100
Wire Wire Line
	3250 5300 3150 5300
$Comp
L power:+5V #PWR030
U 1 1
P 5100 5550
F 0 "#PWR030" H 5100 5400 50  0001 C CNN
F 1 "+5V" H 5115 5723 50  0000 C CNN
F 2 "" H 5100 5550 50  0001 C CNN
F 3 "" H 5100 5550 50  0001 C CNN
	1    5100 5550
	-1   0    0    -1  
$EndComp
Wire Wire Line
	5100 5550 5200 5550
$Comp
L power:+5V #PWR029
U 1 1
P 5100 4700
F 0 "#PWR029" H 5100 4550 50  0001 C CNN
F 1 "+5V" H 5115 4873 50  0000 C CNN
F 2 "" H 5100 4700 50  0001 C CNN
F 3 "" H 5100 4700 50  0001 C CNN
	1    5100 4700
	-1   0    0    -1  
$EndComp
Wire Wire Line
	5100 4700 5200 4700
$Comp
L Transistor_BJT:BC337 Q5
U 1 1
P 7150 4250
F 0 "Q5" H 6900 4500 50  0000 L CNN
F 1 "BC337" H 6900 4400 50  0000 L CNN
F 2 "Package_TO_SOT_THT:TO-92_Inline_Wide" H 7350 4175 50  0001 L CIN
F 3 "https://diotec.com/tl_files/diotec/files/pdf/datasheets/bc337.pdf" H 7150 4250 50  0001 L CNN
	1    7150 4250
	1    0    0    -1  
$EndComp
$Comp
L Transistor_BJT:BC327 Q6
U 1 1
P 7150 4750
F 0 "Q6" H 6900 4650 50  0000 L CNN
F 1 "BC327" H 6900 4550 50  0000 L CNN
F 2 "Package_TO_SOT_THT:TO-92_Inline_Wide" H 7350 4675 50  0001 L CIN
F 3 "http://www.onsemi.com/pub_link/Collateral/BC327-D.PDF" H 7150 4750 50  0001 L CNN
	1    7150 4750
	1    0    0    -1  
$EndComp
Wire Wire Line
	7250 3950 7250 4050
Wire Wire Line
	7250 4450 7250 4500
Wire Wire Line
	7400 4500 7250 4500
Connection ~ 7250 4500
Wire Wire Line
	7250 4500 7250 4550
Wire Wire Line
	6950 4250 6900 4250
Wire Wire Line
	6900 4250 6900 4500
Wire Wire Line
	6900 4750 6950 4750
Wire Wire Line
	6900 4500 6700 4500
Connection ~ 6900 4500
Wire Wire Line
	6900 4500 6900 4750
Wire Wire Line
	7250 4950 7250 5000
Wire Wire Line
	7700 4500 7800 4500
Wire Wire Line
	7800 4600 7750 4600
Wire Wire Line
	7750 4600 7750 5000
Wire Wire Line
	7750 5000 7250 5000
Connection ~ 7250 5000
Wire Wire Line
	7250 5000 7250 5050
$EndSCHEMATC
